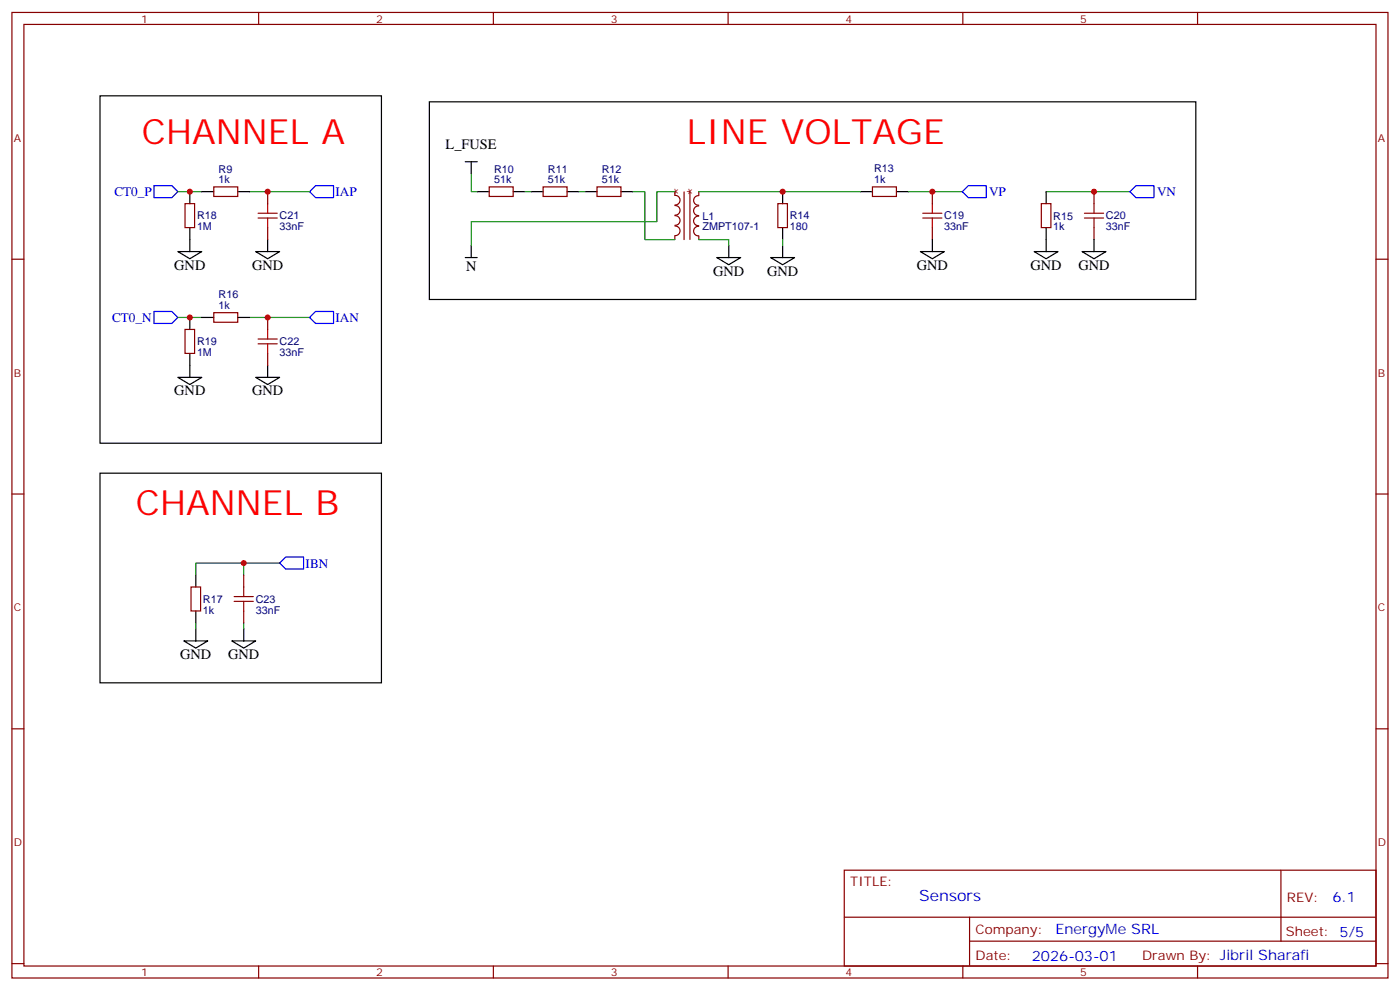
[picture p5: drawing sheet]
<svg xmlns="http://www.w3.org/2000/svg" width="412mm" height="292mm" viewBox="0 0 412 292" stroke-linecap="round" stroke-linejoin="round" font-family="sans-serif">
<g fill="none" stroke="#000" stroke-width=".35">
<path d="M29.5 28.2h82.9v102.3h-82.9zM126.5 30h225.7v58.2h-225.7zM55.9 56.4v3.6M59.4 56.4h3.6M70 56.4h3.6M137.1 47.6h3.5M138.8 47.6v3.6M140.6 56.4h3.5M151.2 56.4h3.5M156.5 56.4h3.5M167 56.4h3.6M172.3 56.4h3.6"/>
<path d="M182.9 56.4h3.5M230.5 56.4v3.6M253.5 56.4h3.5M264.1 56.4h3.5M308.2 56.4v3.6M52.4 74.1h7l-3.5 2.1zM55.9 67v7.1M75.3 74.1h7.1l-3.6 2.1zM78.8 70.6v3.5M137.1 75.8h3.5M138.8 72.3v3.5M211.1 75.8h7.1l-3.5 2.2z"/>
<path d="M214.7 72.3v3.5M227 75.8h7.1l-3.6 2.2zM230.5 67v3.6M230.5 72.3v3.5M271.1 74.1h7.1l-3.6 2.1zM274.6 70.6v3.5M304.6 74.1h7.1l-3.5 2.1zM308.2 67v7.1M318.7 74.1h7.1l-3.5 2.1zM322.3 70.6v3.5M55.9 93.5v3.5M59.4 93.5h3.6"/>
<path d="M70 93.5h3.6M52.4 111.1h7l-3.5 2.1zM55.9 104.1v7M75.3 111.1h7.1l-3.6 2.1zM78.8 107.6v3.5M29.5 139.3h82.9v61.8h-82.9zM57.7 169.3v3.6M57.7 179.9v3.5M54.2 188.7h7l-3.5 2.2zM57.7 185.2v3.5M68.3 188.7h7l-3.5 2.2zM71.8 185.2v3.5"/>
</g>
<path d="M45.3 54.7h5.3l1.8 1.7-1.8 1.8h-5.3zM91.2 56.4l1.8-1.7h5.2v3.5h-5.2zM283.5 56.4l1.7-1.7h5.3v3.5h-5.3zM332.8 56.4l1.8-1.7h5.3v3.5h-5.3zM45.3 91.7h5.3l1.8 1.8-1.8 1.7h-5.3zM91.2 93.5l1.8-1.8h5.2v3.5h-5.2zM82.4 165.8l1.7-1.8h5.3v3.6h-5.3z" fill="none" stroke="#00f" stroke-width=".35"/>
<g fill="none" stroke="#008700" stroke-width=".35">
<path d="M52.4 56.4h7M73.6 56.4h17.6M138.8 51.2v5.2h1.8M154.7 56.4h1.8M170.6 56.4h1.7M186.4 56.4h3.6v14.2h8.8M198.8 56.4h-5.3v8.9h-54.7v7M205.8 56.4h47.7M267.6 56.4h15.9M308.2 56.4h24.6M205.8 70.6h8.9v1.7M230.5 70.6v1.7"/>
<path d="M52.4 93.5h7M73.6 93.5h17.6M71.8 165.8v3.5M82.4 165.8h-24.7v3.5M57.7 183.4v1.8M71.8 183.4v1.8"/>
</g>
<g fill="none" stroke="#870000" stroke-width=".35">
<path d="M3.5 3.7h405.4v284.3h-405.4zM7 7.2h398.3v277.3h-398.3zM76.2 3.7v3.5M145.3 3.7v3.5M214.5 3.7v3.5M283.6 3.7v3.5M352.8 3.7v3.5M54.5 60h2.8v7h-2.8zM63 55h7v2.9h-7zM78.8 56.4v3.6M144.1 55h7.1v2.9h-7.1zM160 55h7v2.9h-7z"/>
<path d="M175.9 55h7v2.9h-7zM198.8 56.4v1.1M198.8 57.5a1.41 1.41 0 0 1 1.5 1.5 1.41 1.41 0 0 1-1.5 1.4M201.5 56.5v14.1M203.2 56.5v14M205.8 57.6a1.41 1.41 0 0 0-1.5 1.4 1.41 1.41 0 0 0 1.5 1.4M205.8 56.4v1.1M229.1 60h2.9v7h-2.9zM257 55h7.1v2.9h-7.1zM274.6 56.4v3.6M306.7 60h2.9v7h-2.9zM322.3 56.4v3.6"/>
<path d="M3.5 76.3h3.5M78.8 67v3.6M198.8 69.5v1.1M198.8 66.6a1.41 1.41 0 0 1 1.5 1.4 1.41 1.41 0 0 1-1.5 1.4M198.8 60.5a1.41 1.41 0 0 1 1.5 1.4 1.41 1.41 0 0 1-1.5 1.4M198.8 63.5a1.41 1.41 0 0 1 1.5 1.4 1.41 1.41 0 0 1-1.5 1.4M205.8 63.7a1.41 1.41 0 0 0-1.5 1.4 1.41 1.41 0 0 0 1.5 1.4M205.8 60.7a1.41 1.41 0 0 0-1.5 1.4 1.41 1.41 0 0 0 1.5 1.4M205.8 66.6a1.41 1.41 0 0 0-1.5 1.4 1.41 1.41 0 0 0 1.5 1.5M205.8 69.5v1.1M274.6 67v3.6M322.3 67v3.6"/>
<path d="M405.3 76.3h3.6M54.5 97h2.8v7.1h-2.8zM63 92.1h7v2.8h-7zM78.8 93.5v3.5M78.8 104.1v3.5M3.5 145.5h3.5M405.3 145.5h3.6M56.3 172.9h2.8v7h-2.8zM71.8 169.3v3.6M71.8 179.9v3.5M3.5 214.6h3.5M405.3 214.6h3.6"/>
<path d="M248.7 256.3h156.6v28.2h-156.6zM377.3 256.3v20.9M248.7 270.1h156.5M285.6 277.2h119.6M285.6 270.1v14.1M3.5 283.8h3.5M76.2 284.5v3.5M145.3 284.5v3.5M214.5 284.5v3.5M283.6 284.5v3.5M352.8 284.5v3.5M405.3 283.8h3.6"/>
</g>
<g fill="none" stroke="#a10000" stroke-width=".35">
<path d="M78.8 60v2.8M274.6 60v2.8M322.3 60v2.8M76 64.2h5.7M76 62.8h5.7M78.8 64.2v2.8M271.8 64.2h5.7M271.8 62.8h5.7M274.6 64.2v2.8M319.4 64.2h5.7M319.4 62.8h5.7M322.3 64.2v2.8"/>
<path d="M76 99.8h5.7M78.8 97v2.8M76 101.2h5.7M78.8 101.2v2.9M69 177.1h5.6M69 175.7h5.6M71.8 172.9v2.8M71.8 177.1v2.8"/>
</g>
<g fill="#c00">
<circle cx="71.8" cy="165.8" r=".88"/>
<circle cx="274.6" cy="56.4" r=".88"/>
<circle cx="322.3" cy="56.4" r=".88"/>
<circle cx="230.5" cy="56.4" r=".88"/>
<circle cx="78.8" cy="56.4" r=".88"/>
<circle cx="78.8" cy="93.5" r=".88"/>
<circle cx="55.9" cy="56.4" r=".88"/>
<circle cx="55.9" cy="93.5" r=".88"/>
</g>
<g font-size="10.2" fill="#f00">
<text x="41.8" y="42.3">CHANNEL A</text>
<text x="202.3" y="42.3">LINE VOLTAGE</text>
<text x="40" y="151.7">CHANNEL B</text>
</g>
<text font-size="4.6" fill="#00f" x="270.8" y="265.3">Sensors</text>
<g font-size="4.2">
<text x="131.3" y="43.7">L_FUSE</text>
<text x="51.3" y="79.4">GND</text>
<text x="74.3" y="79.4">GND</text>
<text x="137.3" y="79.8">N</text>
<text x="210.1" y="81.1">GND</text>
<text x="226" y="81.1">GND</text>
<text x="270.1" y="79.4">GND</text>
<text x="303.6" y="79.4">GND</text>
<text x="317.7" y="79.4">GND</text>
<text x="51.3" y="116.4">GND</text>
<text x="74.3" y="116.4">GND</text>
<text x="53.1" y="194">GND</text>
<text x="67.2" y="194">GND</text>
</g>
<g font-size="4.2" fill="#800">
<text x="201.3" y="57.8" transform="rotate(-90 201.3 57.8)">*</text>
<text x="205.5" y="57.8" transform="rotate(-90 205.5 57.8)">*</text>
</g>
<g font-size="4.2" fill="#00f">
<text x="392.5" y="265.5">6.1</text>
<text x="310.9" y="275.1">EnergyMe SRL</text>
<text x="303.9" y="282.9">2026-03-01</text>
</g>
<g font-size="3.9" fill="#00f">
<text x="33.7" y="57.7">CT0_P</text>
<text x="98.8" y="57.8">IAP</text>
<text x="291.3" y="57.7">VP</text>
<text x="340.8" y="57.7">VN</text>
<text x="33" y="94.8">CT0_N</text>
<text x="98.8" y="94.8">IAN</text>
<text x="90" y="167.2">IBN</text>
</g>
<g font-size="3.9" fill="#800">
<text x="250.5" y="260.8">TITLE:</text>
<text x="379.1" y="265.5">REV:</text>
<text x="287.4" y="275">Company:</text>
<text x="378.7" y="275.7">Sheet: 5/5</text>
<text x="287.4" y="282.7">Date:</text>
<text x="336.4" y="282.8">Drawn By: Jibril Sharafi</text>
</g>
<g font-size="3.2" fill="#800">
<text x="41.6" y="6.7">1</text>
<text x="110.8" y="6.7">2</text>
<text x="179.9" y="6.7">3</text>
<text x="249" y="6.7">4</text>
<text x="318.2" y="6.7">5</text>
<text x="4" y="41.8">A</text>
<text x="405.9" y="41.8">A</text>
<text x="4" y="110.9">B</text>
<text x="405.9" y="110.9">B</text>
<text x="4" y="180.1">C</text>
<text x="405.9" y="180.1">C</text>
<text x="4" y="249.2">D</text>
<text x="405.9" y="249.2">D</text>
<text x="41.6" y="287.5">1</text>
<text x="110.8" y="287.5">2</text>
<text x="179.9" y="287.5">3</text>
<text x="249" y="287.5">4</text>
<text x="318.2" y="287.5">5</text>
</g>
<g font-size="3.2" fill="#000080">
<text x="64.4" y="54">1k</text>
<text x="64.4" y="50.8">R9</text>
<text x="145.5" y="54">51k</text>
<text x="145.5" y="50.8">R10</text>
<text x="161.4" y="54">51k</text>
<text x="161.4" y="50.8">R11</text>
<text x="177.3" y="54">51k</text>
<text x="177.3" y="50.8">R12</text>
<text x="257.5" y="54">1k</text>
<text x="257.5" y="50.8">R13</text>
<text x="58" y="64.6">R18</text>
<text x="82.4" y="64.6">C21</text>
<text x="206.9" y="64.7">L1</text>
<text x="232.7" y="64.6">R14</text>
<text x="278.2" y="64.6">C19</text>
<text x="310.3" y="64.7">R15</text>
<text x="325.8" y="64.6">C20</text>
<text x="58" y="67.8">1M</text>
<text x="82.4" y="67.8">33nF</text>
<text x="206.9" y="67.8">ZMPT107-1</text>
<text x="232.7" y="67.8">180</text>
<text x="278.2" y="67.8">33nF</text>
<text x="310.3" y="67.8">1k</text>
<text x="325.8" y="67.8">33nF</text>
<text x="64.4" y="87.8">R16</text>
<text x="64.4" y="91">1k</text>
<text x="58" y="101.7">R19</text>
<text x="82.4" y="101.7">C22</text>
<text x="58" y="104.8">1M</text>
<text x="82.4" y="104.9">33nF</text>
<text x="59.8" y="177.5">R17</text>
<text x="75.3" y="177.5">C23</text>
<text x="59.8" y="180.7">1k</text>
<text x="75.3" y="180.7">33nF</text>
</g>
</svg>
